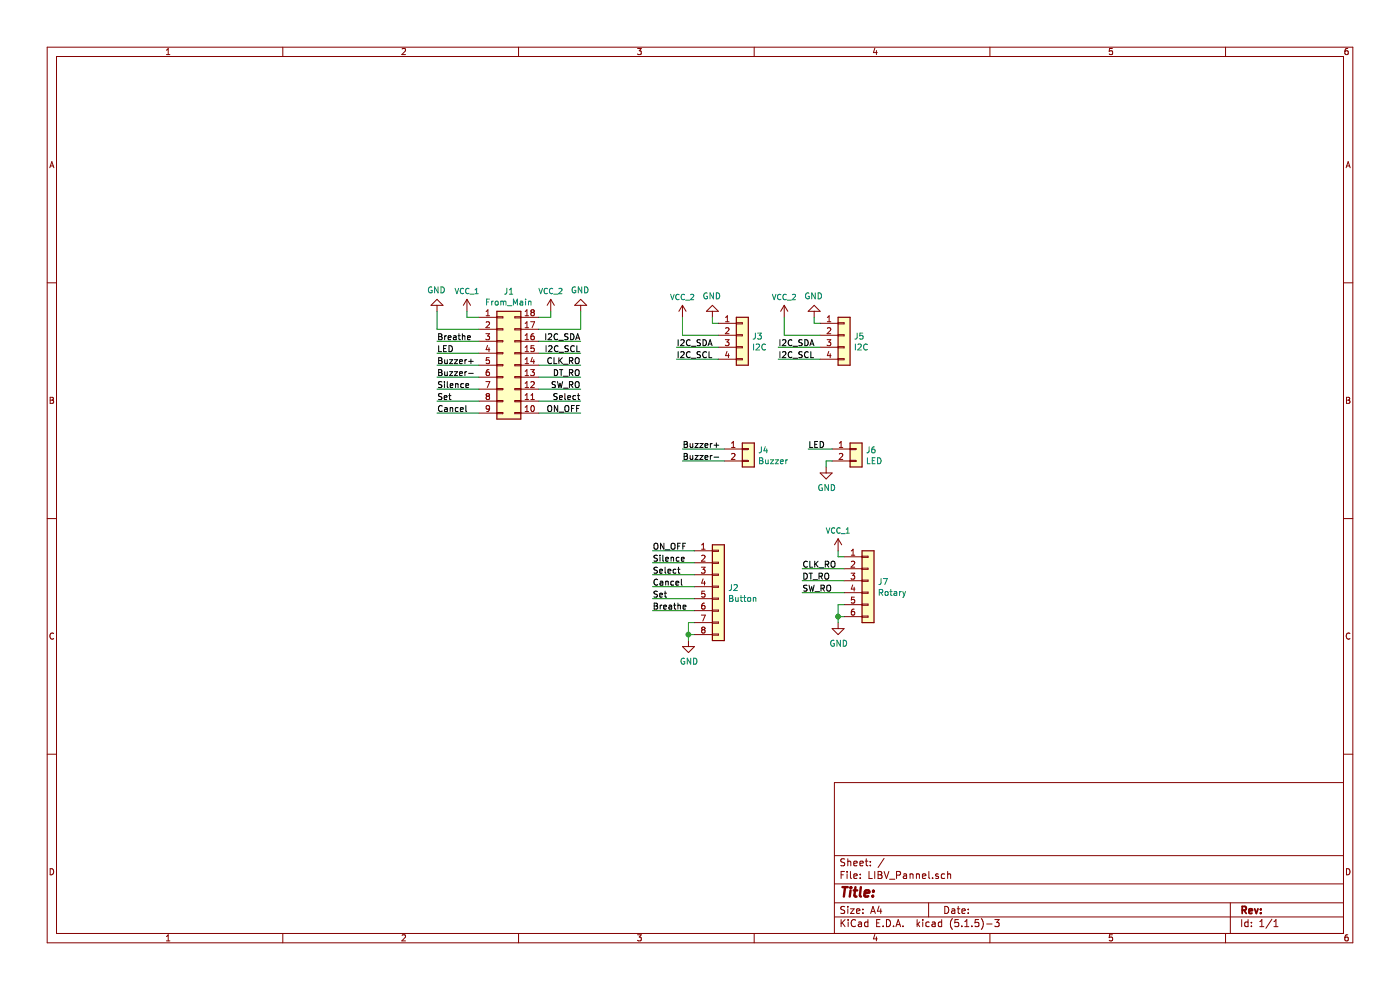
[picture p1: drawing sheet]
EESchema Schematic File Version 4
EELAYER 30 0
EELAYER END
$Descr A4 11693 8268
encoding utf-8
Sheet 1 1
Title ""
Date ""
Rev ""
Comp ""
Comment1 ""
Comment2 ""
Comment3 ""
Comment4 ""
$EndDescr
$Comp
L Connector_Generic:Conn_02x09_Counter_Clockwise J1
U 1 1
P 4200 3050
F 0 "J1" H 4250 3667 50  0000 C CNN
F 1 "From_Main" H 4250 3576 50  0000 C CNN
F 2 "Connector_PinHeader_2.54mm:PinHeader_2x09_P2.54mm_Vertical" H 4200 3050 50  0001 C CNN
F 3 "~" H 4200 3050 50  0001 C CNN
	1    4200 3050
	1    0    0    -1  
$EndComp
$Comp
L SparkFun-PowerSymbols:VCC_1 #SUPPLY01
U 1 1
P 3900 2600
F 0 "#SUPPLY01" H 3950 2600 45  0001 L BNN
F 1 "VCC_1" H 3900 2770 45  0000 C CNN
F 2 "XXX-00000" H 3900 2781 60  0001 C CNN
F 3 "" H 3900 2600 60  0001 C CNN
	1    3900 2600
	1    0    0    -1  
$EndComp
$Comp
L SparkFun-PowerSymbols:VCC_2 #SUPPLY02
U 1 1
P 4600 2600
F 0 "#SUPPLY02" H 4650 2600 45  0001 L BNN
F 1 "VCC_2" H 4600 2770 45  0000 C CNN
F 2 "XXX-00000" H 4600 2781 60  0001 C CNN
F 3 "" H 4600 2600 60  0001 C CNN
	1    4600 2600
	1    0    0    -1  
$EndComp
Wire Wire Line
	3900 2600 3900 2650
Wire Wire Line
	3900 2650 4000 2650
Wire Wire Line
	4500 2650 4600 2650
Wire Wire Line
	4600 2650 4600 2600
$Comp
L power:GND #PWR02
U 1 1
P 4850 2600
F 0 "#PWR02" H 4850 2350 50  0001 C CNN
F 1 "GND" H 4855 2427 50  0000 C CNN
F 2 "" H 4850 2600 50  0001 C CNN
F 3 "" H 4850 2600 50  0001 C CNN
	1    4850 2600
	-1   0    0    1   
$EndComp
Wire Wire Line
	4850 2600 4850 2750
Wire Wire Line
	4850 2750 4500 2750
$Comp
L power:GND #PWR01
U 1 1
P 3650 2600
F 0 "#PWR01" H 3650 2350 50  0001 C CNN
F 1 "GND" H 3655 2427 50  0000 C CNN
F 2 "" H 3650 2600 50  0001 C CNN
F 3 "" H 3650 2600 50  0001 C CNN
	1    3650 2600
	-1   0    0    1   
$EndComp
Wire Wire Line
	3650 2600 3650 2750
Wire Wire Line
	3650 2750 4000 2750
Text Label 3650 2850 0    50   ~ 0
Breathe
Text Label 3650 2950 0    50   ~ 0
LED
Text Label 3650 3050 0    50   ~ 0
Buzzer+
Text Label 3650 3150 0    50   ~ 0
Buzzer-
Text Label 3650 3250 0    50   ~ 0
Silence
Text Label 3650 3350 0    50   ~ 0
Set
Text Label 3650 3450 0    50   ~ 0
Cancel
Text Label 4850 2850 2    50   ~ 0
I2C_SDA
Text Label 4850 2950 2    50   ~ 0
I2C_SCL
Text Label 4850 3050 2    50   ~ 0
CLK_RO
Text Label 4850 3150 2    50   ~ 0
DT_RO
Text Label 4850 3250 2    50   ~ 0
SW_RO
Text Label 4850 3350 2    50   ~ 0
Select
Text Label 4850 3450 2    50   ~ 0
ON_OFF
Wire Wire Line
	4850 3450 4500 3450
Wire Wire Line
	4500 3350 4850 3350
Wire Wire Line
	4850 3250 4500 3250
Wire Wire Line
	4500 3150 4850 3150
Wire Wire Line
	4850 3050 4500 3050
Wire Wire Line
	4500 2950 4850 2950
Wire Wire Line
	4850 2850 4500 2850
Wire Wire Line
	3650 2850 4000 2850
Wire Wire Line
	3650 2950 4000 2950
Wire Wire Line
	3650 3050 4000 3050
Wire Wire Line
	3650 3150 4000 3150
Wire Wire Line
	3650 3250 4000 3250
Wire Wire Line
	3650 3350 4000 3350
Wire Wire Line
	3650 3450 4000 3450
$Comp
L Connector_Generic:Conn_01x04 J3
U 1 1
P 6200 2800
F 0 "J3" H 6280 2792 50  0000 L CNN
F 1 "I2C" H 6280 2701 50  0000 L CNN
F 2 "Connector_JST:JST_PH_B4B-PH-K_1x04_P2.00mm_Vertical" H 6200 2800 50  0001 C CNN
F 3 "~" H 6200 2800 50  0001 C CNN
	1    6200 2800
	1    0    0    -1  
$EndComp
$Comp
L power:GND #PWR04
U 1 1
P 5950 2650
F 0 "#PWR04" H 5950 2400 50  0001 C CNN
F 1 "GND" H 5955 2477 50  0000 C CNN
F 2 "" H 5950 2650 50  0001 C CNN
F 3 "" H 5950 2650 50  0001 C CNN
	1    5950 2650
	-1   0    0    1   
$EndComp
$Comp
L SparkFun-PowerSymbols:VCC_2 #SUPPLY03
U 1 1
P 5700 2650
F 0 "#SUPPLY03" H 5750 2650 45  0001 L BNN
F 1 "VCC_2" H 5700 2820 45  0000 C CNN
F 2 "XXX-00000" H 5700 2831 60  0001 C CNN
F 3 "" H 5700 2650 60  0001 C CNN
	1    5700 2650
	1    0    0    -1  
$EndComp
Text Label 5650 2900 0    50   ~ 0
I2C_SDA
Text Label 5650 3000 0    50   ~ 0
I2C_SCL
Wire Wire Line
	5650 3000 6000 3000
Wire Wire Line
	6000 2900 5650 2900
$Comp
L Connector_Generic:Conn_01x04 J5
U 1 1
P 7050 2800
F 0 "J5" H 7130 2792 50  0000 L CNN
F 1 "I2C" H 7130 2701 50  0000 L CNN
F 2 "Connector_JST:JST_PH_B4B-PH-K_1x04_P2.00mm_Vertical" H 7050 2800 50  0001 C CNN
F 3 "~" H 7050 2800 50  0001 C CNN
	1    7050 2800
	1    0    0    -1  
$EndComp
$Comp
L Connector_Generic:Conn_01x02 J4
U 1 1
P 6250 3750
F 0 "J4" H 6330 3742 50  0000 L CNN
F 1 "Buzzer" H 6330 3651 50  0000 L CNN
F 2 "Connector_JST:JST_PH_B2B-PH-K_1x02_P2.00mm_Vertical" H 6250 3750 50  0001 C CNN
F 3 "~" H 6250 3750 50  0001 C CNN
	1    6250 3750
	1    0    0    -1  
$EndComp
Text Label 5700 3750 0    50   ~ 0
Buzzer+
Text Label 5700 3850 0    50   ~ 0
Buzzer-
Wire Wire Line
	5700 3850 6050 3850
Wire Wire Line
	6050 3750 5700 3750
$Comp
L Connector_Generic:Conn_01x08 J2
U 1 1
P 6000 4900
F 0 "J2" H 6080 4892 50  0000 L CNN
F 1 "Button" H 6080 4801 50  0000 L CNN
F 2 "Connector_JST:JST_PH_B8B-PH-K_1x08_P2.00mm_Vertical" H 6000 4900 50  0001 C CNN
F 3 "~" H 6000 4900 50  0001 C CNN
	1    6000 4900
	1    0    0    -1  
$EndComp
Text Label 5450 4600 0    50   ~ 0
ON_OFF
Text Label 5450 4700 0    50   ~ 0
Silence
Text Label 5450 4800 0    50   ~ 0
Select
Text Label 5450 4900 0    50   ~ 0
Cancel
Text Label 5450 5000 0    50   ~ 0
Set
Text Label 5450 5100 0    50   ~ 0
Breathe
Wire Wire Line
	5450 5100 5800 5100
Wire Wire Line
	5800 5000 5450 5000
Wire Wire Line
	5450 4900 5800 4900
Wire Wire Line
	5800 4800 5450 4800
Wire Wire Line
	5450 4700 5800 4700
Wire Wire Line
	5800 4600 5450 4600
$Comp
L power:GND #PWR03
U 1 1
P 5750 5350
F 0 "#PWR03" H 5750 5100 50  0001 C CNN
F 1 "GND" H 5755 5177 50  0000 C CNN
F 2 "" H 5750 5350 50  0001 C CNN
F 3 "" H 5750 5350 50  0001 C CNN
	1    5750 5350
	1    0    0    -1  
$EndComp
Wire Wire Line
	5750 5350 5750 5300
Wire Wire Line
	5750 5300 5800 5300
Text Label 6700 4750 0    50   ~ 0
CLK_RO
Text Label 6700 4850 0    50   ~ 0
DT_RO
Text Label 6700 4950 0    50   ~ 0
SW_RO
Wire Wire Line
	6700 4950 7050 4950
Wire Wire Line
	7050 4850 6700 4850
Wire Wire Line
	6700 4750 7050 4750
Wire Wire Line
	5750 5300 5750 5200
Wire Wire Line
	5750 5200 5800 5200
Connection ~ 5750 5300
$Comp
L SparkFun-PowerSymbols:VCC_1 #SUPPLY05
U 1 1
P 7000 4600
F 0 "#SUPPLY05" H 7050 4600 45  0001 L BNN
F 1 "VCC_1" H 7000 4770 45  0000 C CNN
F 2 "XXX-00000" H 7000 4781 60  0001 C CNN
F 3 "" H 7000 4600 60  0001 C CNN
	1    7000 4600
	1    0    0    -1  
$EndComp
$Comp
L power:GND #PWR07
U 1 1
P 7000 5200
F 0 "#PWR07" H 7000 4950 50  0001 C CNN
F 1 "GND" H 7005 5027 50  0000 C CNN
F 2 "" H 7000 5200 50  0001 C CNN
F 3 "" H 7000 5200 50  0001 C CNN
	1    7000 5200
	1    0    0    -1  
$EndComp
Wire Wire Line
	7000 5200 7000 5150
Wire Wire Line
	7000 5050 7050 5050
Wire Wire Line
	7000 4600 7000 4650
Wire Wire Line
	7000 4650 7050 4650
$Comp
L Connector_Generic:Conn_01x02 J6
U 1 1
P 7150 3750
F 0 "J6" H 7230 3742 50  0000 L CNN
F 1 "LED" H 7230 3651 50  0000 L CNN
F 2 "Connector_JST:JST_PH_B2B-PH-K_1x02_P2.00mm_Vertical" H 7150 3750 50  0001 C CNN
F 3 "~" H 7150 3750 50  0001 C CNN
	1    7150 3750
	1    0    0    -1  
$EndComp
$Comp
L power:GND #PWR06
U 1 1
P 6900 3900
F 0 "#PWR06" H 6900 3650 50  0001 C CNN
F 1 "GND" H 6905 3727 50  0000 C CNN
F 2 "" H 6900 3900 50  0001 C CNN
F 3 "" H 6900 3900 50  0001 C CNN
	1    6900 3900
	1    0    0    -1  
$EndComp
Text Label 6750 3750 0    50   ~ 0
LED
Wire Wire Line
	6750 3750 6950 3750
Wire Wire Line
	6950 3850 6900 3850
Wire Wire Line
	6900 3850 6900 3900
$Comp
L Connector_Generic:Conn_01x06 J7
U 1 1
P 7250 4850
F 0 "J7" H 7330 4842 50  0000 L CNN
F 1 "Rotary" H 7330 4751 50  0000 L CNN
F 2 "Connector_JST:JST_PH_B6B-PH-K_1x06_P2.00mm_Vertical" H 7250 4850 50  0001 C CNN
F 3 "~" H 7250 4850 50  0001 C CNN
	1    7250 4850
	1    0    0    -1  
$EndComp
Wire Wire Line
	7050 5150 7000 5150
Wire Wire Line
	7000 5050 7000 5150
Connection ~ 7000 5150
Wire Wire Line
	5700 2800 5700 2650
Wire Wire Line
	5700 2800 6000 2800
Wire Wire Line
	5950 2650 5950 2700
Wire Wire Line
	5950 2700 6000 2700
$Comp
L power:GND #PWR?
U 1 1
P 6800 2650
F 0 "#PWR?" H 6800 2400 50  0001 C CNN
F 1 "GND" H 6805 2477 50  0000 C CNN
F 2 "" H 6800 2650 50  0001 C CNN
F 3 "" H 6800 2650 50  0001 C CNN
	1    6800 2650
	-1   0    0    1   
$EndComp
$Comp
L SparkFun-PowerSymbols:VCC_2 #SUPPLY?
U 1 1
P 6550 2650
F 0 "#SUPPLY?" H 6600 2650 45  0001 L BNN
F 1 "VCC_2" H 6550 2820 45  0000 C CNN
F 2 "XXX-00000" H 6550 2831 60  0001 C CNN
F 3 "" H 6550 2650 60  0001 C CNN
	1    6550 2650
	1    0    0    -1  
$EndComp
Text Label 6500 2900 0    50   ~ 0
I2C_SDA
Text Label 6500 3000 0    50   ~ 0
I2C_SCL
Wire Wire Line
	6500 3000 6850 3000
Wire Wire Line
	6850 2900 6500 2900
Wire Wire Line
	6550 2800 6550 2650
Wire Wire Line
	6550 2800 6850 2800
Wire Wire Line
	6800 2650 6800 2700
Wire Wire Line
	6800 2700 6850 2700
$EndSCHEMATC
